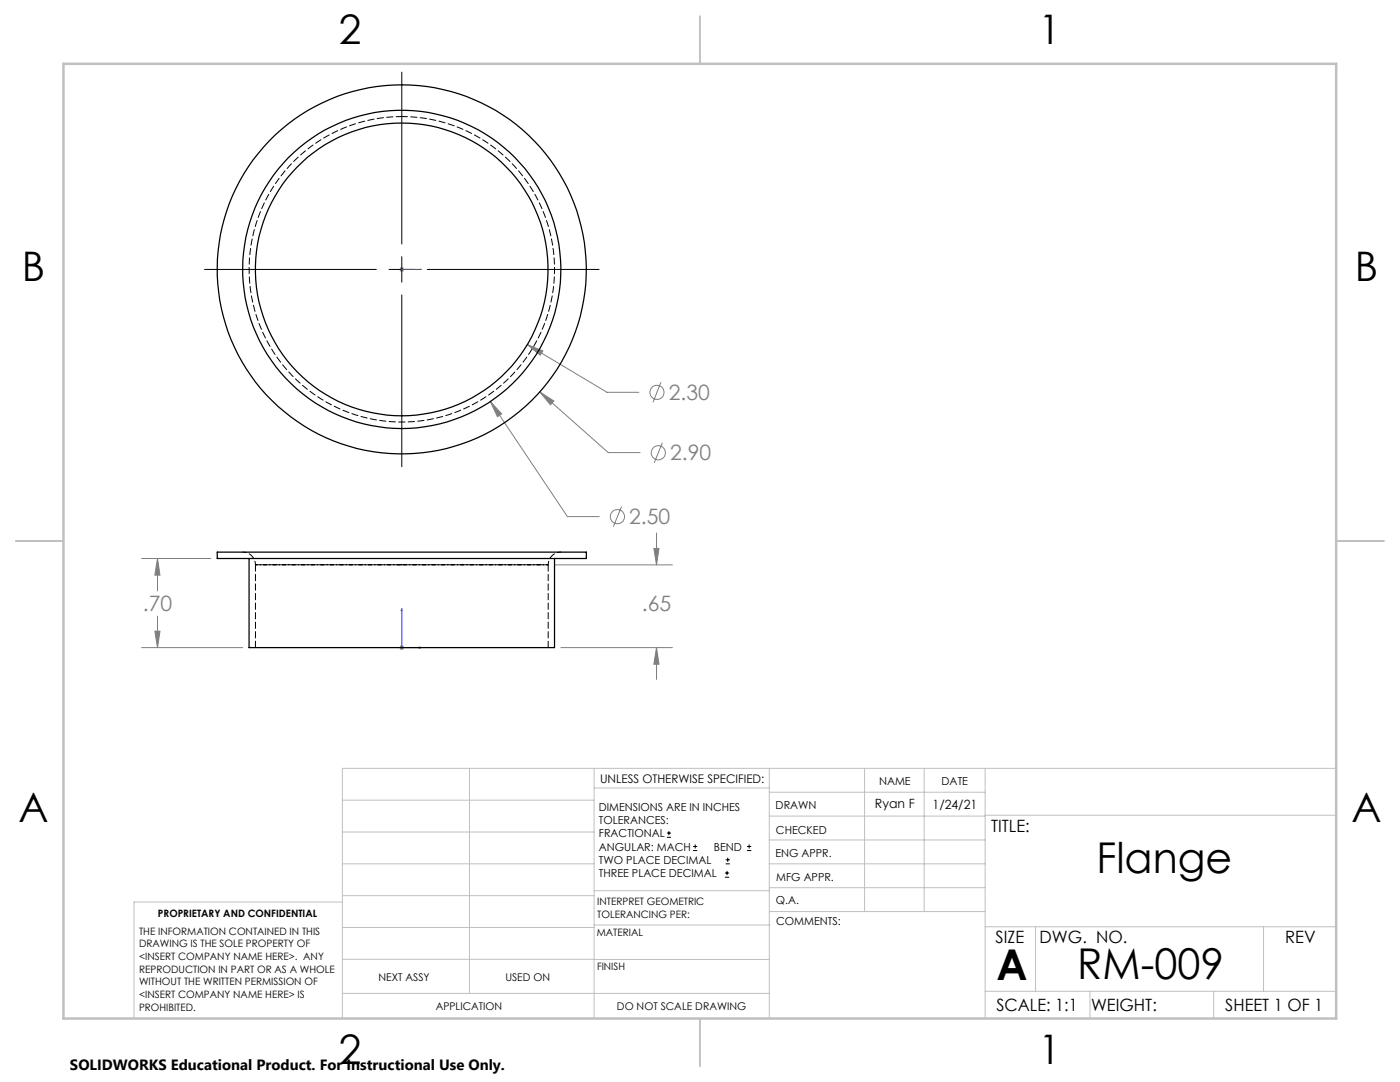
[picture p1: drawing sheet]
<svg xmlns="http://www.w3.org/2000/svg" width="279mm" height="216mm" viewBox="0 0 279 216" stroke-linecap="round" stroke-linejoin="round" font-family="sans-serif">
<g fill="none" stroke="#808080" stroke-width=".2">
<path d="M79.7 53.8h1M79.8 53.4l.7 .7M80.2 53.3v1M80.5 53.4l-.7 .7M105.2 68.8l3.1 1.2-.5 .9zM105.2 68.8l15.9 9.5h6.4M107.7 78.2l2.8 1.8-.6 .8zM107.7 78.2l13.7 12.1h6.3M131.9 76.3l-1.6 4M97.9 80.1l2.2 2.5-.8 .5zM97.9 80.1l15.3 23h6.4M132.2 88.3l-1.6 4.1"/>
<path d="M28.3 111.4h13.8M31.4 111.4l.5 3.4h-1zM31.4 111.4v6.5M110.7 112.7h23.5M124 101.1l-1.6 4M130.5 109.4h1l-.5 3.3zM131 106.4v6.3M28.3 129.2h20.1M30.9 125.9h1l-.5 3.3zM31.4 122.9v6.3M79.7 129.2h1M79.8 128.9l.7 .7"/>
<path d="M80.2 128.7v1M80.5 128.9l-.7 .7M111.9 129.2h22.3M131 129.2l.5 3.3h-1zM131 129.2v6.4"/>
<circle cx="131.1" cy="78.3" r="1.41"/>
<circle cx="131.4" cy="90.4" r="1.41"/>
<circle cx="123.2" cy="103.1" r="1.41"/>
</g>
<g fill="none" stroke="#000" stroke-width=".2">
<path d="M80.2 14.4v34.3M40.8 53.8h34.3M77.6 53.8h5.1M80.2 51.2v5.1M80.2 58.8v34.3M85.3 53.8h34.3M133.1 167.1h.8M133.1 166.2h.8M133.5 165.8v.9M138.3 169.7h.8M138.3 168.9h.8M138.7 168.5v.8"/>
<path d="M144.7 175h.8M144.7 174.2h.8M144.8 172.4h.9M144.8 171.6h.9M145.1 173.8v.8M145.2 171.1v.9M149.1 169.7h.8M149.1 168.9h.8M149.5 168.5v.8"/>
</g>
<path d="M80.1 53.8h.2zM80.2 53.8h.1M80.2 53.8h3.9M84.1 53.8h-.4h.4M80.2 121.5l.1 .3h-.2zM80.2 121.5v7.7h3.9M83.7 129.1l.4 .1-.4 .1z" fill="none" stroke="#00f" stroke-width=".2"/>
<g fill="none" stroke="#c0c0c0" stroke-width=".2">
<path d="M68.3 159.7h50.3M93.7 153.3v44.9M118.6 153.3v49.9M118.6 157.2h34.9M153.5 153.3v49.9M153.5 158.1h43.1M172.5 153.3v28.6M184.4 153.3v28.6M196.6 153.3v49.9M266.7 153.3h-198.4v49.9M68.3 178.7h50.3M68.3 172.4h50.3"/>
<path d="M68.3 166h50.3M68.3 180h-41.6v23.2M118.6 177.7h35M153.5 167.6h43.1M153.5 162.8h43.1M153.5 172.4h43.1M153.5 177.1h43.1M196.6 162.7h70.1M68.3 198.2h85.2M68.3 191.4l85.2 .1M68.3 185.1h50.3M118.6 184.6h35"/>
<path d="M153.6 181.9h43M196.6 197.8h70.1M196.6 184.9h70.1M206.7 184.9v12.9M217.5 197.8v5.4M242.2 197.8v5.4M252.2 184.9v12.9"/>
</g>
<path d="M139.7 3.2v9.5M3.1 107.9h9.6M266.7 107.9h9.5M139.7 203.2v9.6" fill="none" stroke="#c0c0c0" stroke-width=".25"/>
<path d="M12.7 12.7h254v190.5h-254z" fill="none" stroke="#c0c0c0" stroke-width=".5"/>
<g fill="#00f">
<path d="M83.7 129.1l.4 .1-.4 .1zM80.2 121.5l.1 .3h-.2z"/>
<path d="M83.7 53.8h.4zM80.1 53.8h.2z"/>
</g>
<path d="M130.5 109.4h1l-.5 3.3zM131 129.2l.5 3.3h-1zM31.4 111.4l.5 3.4h-1zM30.9 125.9h1l-.5 3.3zM107.7 78.2l2.2 2.6 .6-.8zM97.9 80.1l1.4 3 .8-.5zM105.2 68.8l2.6 2.1 .5-.9z" fill="#808080"/>
<g fill="none" stroke="#000" stroke-width=".25">
<path d="M43.4 110.2h73.6v1.2h-73.6zM49.7 111.4v17.8h61v-17.8"/>
<circle cx="80.2" cy="53.8" r="31.8"/>
<circle cx="80.2" cy="53.8" r="36.8"/>
<circle cx="80.2" cy="53.8" r="29.2"/>
</g>
<path d="M80.2 112.7h29.2h-58.4h29.2" fill="none" stroke="#000" stroke-width=".2" stroke-dasharray="1.3 .6" stroke-dashoffset=".3"/>
<path d="M48.4 110.2a2.54 2.54 0 0 1 2.6 2.5M109.4 112.7a2.54 2.54 0 0 1 2.5-2.5" fill="none" stroke="#000" stroke-width=".2" stroke-dasharray="1.3 .6" stroke-dashoffset=".5"/>
<path d="M51 112.7v16.5M109.4 129.2v-16.5" fill="none" stroke="#000" stroke-width=".2" stroke-dasharray="1.3 .6"/>
<path d="M80.2 23.3a30.5 30.5 0 0 1 26.9 44.8 30.5 30.5 0 0 1-52.3 2.6 30.5 30.5 0 0 1 22.4-47.3l3-.1" fill="none" stroke="#000" stroke-width=".2" stroke-dasharray="1.3 .6" stroke-dashoffset=".1"/>
<g font-size="8.5">
<text x="218.8" y="174.2">Flange</text>
<text x="198.9" y="195.5">A</text>
<text x="215" y="195.4">RM-009</text>
</g>
<g font-size="8.1">
<text x="67.6" y="8.9">2</text>
<text x="207.3" y="8.9">1</text>
<text x="4.4" y="56.2">B</text>
<text x="270.4" y="56.2">B</text>
<text x="3.7" y="164.1">A</text>
<text x="269.7" y="164.1">A</text>
<text x="67.6" y="212.4">2</text>
<text x="207.3" y="212.4">1</text>
</g>
<g font-size="4.2" fill="#808080">
<text x="133.5" y="79.8">2.30</text>
<text x="133.7" y="91.9">2.90</text>
<text x="125.6" y="104.6">2.50</text>
<text x="28.5" y="122">.70</text>
<text x="128.1" y="122">.65</text>
</g>
<g font-size="3.4">
<text x="197.8" y="166">TITLE:</text>
<text x="198.7" y="188.1">SIZE</text>
<text x="207.5" y="188.1">DWG. NO.</text>
<text x="256.5" y="188.2">REV</text>
<text x="198.8" y="201.7">SCALE: 1:1</text>
<text x="217.7" y="201.8">WEIGHT:</text>
<text x="244.5" y="201.7">SHEET 1 OF 1</text>
</g>
<text font-size="3" x="14" y="213.5">SOLIDWORKS Educational Product. For Instructional Use Only.</text>
<g font-size="2.5">
<text x="174.6" y="161.3">Ryan F</text>
<text x="186.1" y="161.4">1/24/21</text>
</g>
<text font-size="2.4" x="119.8" y="156.2">UNLESS OTHERWISE SPECIFIED:</text>
<g font-size="2.2">
<text x="119.5" y="161.8">DIMENSIONS ARE IN INCHES</text>
<text x="154.8" y="161.4">DRAWN</text>
<text x="175.4" y="156.6">NAME</text>
<text x="187.9" y="156.7">DATE</text>
<text x="119.5" y="164.4">TOLERANCES:</text>
<text x="119.5" y="167.1">FRACTIONAL</text>
<text x="154.9" y="166.3">CHECKED</text>
<text x="119.5" y="169.7">ANGULAR: MACH</text>
<text x="119.5" y="172.4">TWO PLACE DECIMAL</text>
<text x="142.5" y="169.7">BEND</text>
<text x="154.8" y="171">ENG APPR.</text>
<text x="119.5" y="175">THREE PLACE DECIMAL</text>
<text x="154.9" y="175.7">MFG APPR.</text>
<text x="154.9" y="180.4">Q.A.</text>
<text x="154.9" y="184.6">COMMENTS:</text>
</g>
<g font-size="2.1">
<text x="75.5" y="195.7">NEXT ASSY</text>
<text x="100.9" y="195.7">USED ON</text>
<text x="86.9" y="201.5">APPLICATION</text>
<text x="123.1" y="201.6">DO NOT SCALE DRAWING</text>
</g>
<g font-size="2">
<text x="31.5" y="182.9">PROPRIETARY AND CONFIDENTIAL</text>
<text x="119.2" y="180.6">INTERPRET GEOMETRIC</text>
<text x="119.2" y="183.1">TOLERANCING PER:</text>
<text x="27.8" y="186.5">THE INFORMATION CONTAINED IN THIS</text>
<text x="27.8" y="189">DRAWING IS THE SOLE PROPERTY OF</text>
<text x="27.8" y="191.6">&lt;INSERT COMPANY NAME HERE&gt;. ANY</text>
<text x="119.1" y="186.7">MATERIAL</text>
<text x="27.8" y="194.1">REPRODUCTION IN PART OR AS A WHOLE</text>
<text x="27.8" y="196.6">WITHOUT THE WRITTEN PERMISSION OF</text>
<text x="119.1" y="193.5">FINISH</text>
<text x="27.8" y="199.1">&lt;INSERT COMPANY NAME HERE&gt; IS</text>
<text x="27.8" y="201.7">PROHIBITED.</text>
</g>
</svg>
